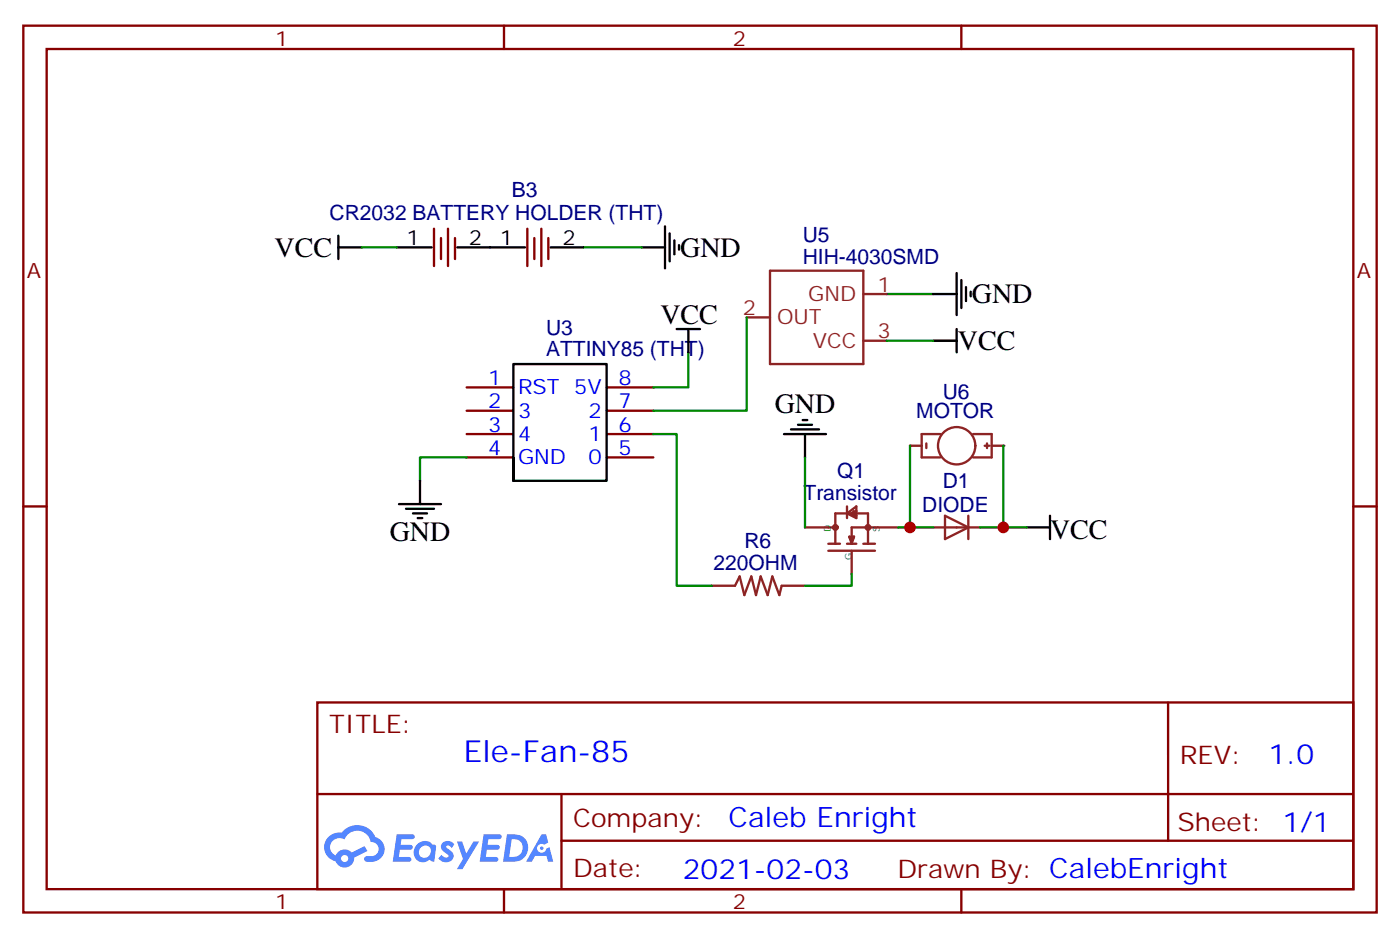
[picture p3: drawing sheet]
<svg xmlns="http://www.w3.org/2000/svg" width="212mm" height="142mm" viewBox="0 0 212 142" stroke-linecap="round" stroke-linejoin="round" font-family="sans-serif">
<g fill="none" stroke="#870000" stroke-width=".35">
<path d="M3.5 3.9h204.6v134h-204.6zM7.1 7.4h197.5v127h-197.5zM76.2 3.9v3.5M145.3 3.9v3.5M3.5 76.6h3.6M204.6 76.6h3.5M48 106.2h156.6v28.2h-156.6zM176.6 106.2v20.9M48 120h156.5M76.2 134.4v3.5M84.9 127.1h119.6M84.9 120v14.1"/>
<path d="M145.3 134.4v3.5"/>
</g>
<g fill="#5487ff">
<path d="M67 127.4a1.22 1.22 0 0 1 1.7 .2l-.4 .6-.3-.3-.3-.1-.2 .1v.2a1.74 1.74 0 0 1 1.1 1.3 1.22 1.22 0 0 1-.9 .9 1.22 1.22 0 0 1-1.2-.3l-.2-.2 .4-.6a.6 .6 0 0 0 .5 .5 .6 .6 0 0 0 .6-.3l-.1-.2a1.48 1.48 0 0 1-1-1.5z"/>
<path d="M60 126.1h1.5a1.22 1.22 0 0 1 1.2 .2 .37 .37 0 0 1-.4 .6h-1.6l-.1 .8h1.5a.37 .37 0 0 1 .3 .4 .37 .37 0 0 1-.4 .3h-1.5l-.2 1.1h.8a1.15 1.15 0 0 1 1.1 .2 .36 .36 0 0 1-.4 .6h-2.4z"/>
<path d="M73.1 126.1h1.5a1.23 1.23 0 0 1 1.2 .2 .37 .37 0 0 1-.3 .6h-1.7l-.1 .8h1.5a.37 .37 0 0 1 .4 .4 .37 .37 0 0 1-.4 .3h-1.6l-.2 1.1h.8a1.15 1.15 0 0 1 1.1 .2 .36 .36 0 0 1-.3 .6h-2.5z"/>
<path d="M81.9 126.1h.7l.3 1.3-.6 .3a.69 .69 0 0 0-1 .3 .69 .69 0 0 0 .4 .9 .69 .69 0 0 0 .9-.6l.5-.2 .5 2.2h-.7l-.3-.9h-1.7l-.5 .9h-.9z"/>
<path d="M69.1 127.2h.8l.6 1.8 1.1-1.8h.8l-2.5 4.2h-.8l.9-1.6z"/>
<path d="M76.7 126.1l-.6 4.2h1.3a2.1 2.1 0 0 0 2.4-1.6 2.1 2.1 0 0 0-1.3-2.5zM77.4 126.8a1.39 1.39 0 0 1 1.6 1.5 1.39 1.39 0 0 1-1.7 1.2h-.3z"/>
<path d="M63 127.7a1.48 1.48 0 0 0-.2 2 1.48 1.48 0 0 0 2 .4l.1-.2 .4 .3 .4 .1 .2-2.3-.1-.3h-.4a1.49 1.49 0 0 0-2.4 0zM63.6 128.1a.89 .89 0 0 1 1.4 0 .89 .89 0 0 1-.2 1.4 .89 .89 0 0 1-1.3-.1 .89 .89 0 0 1 .1-1.3z"/>
<path d="M49.7 126.5a2.18 2.18 0 0 0 1 3.7 1.44 1.44 0 0 0 1.7 .9 1.44 1.44 0 0 0 1.1-1.5l2.1-1-.5-.7-1.9 1a1.47 1.47 0 0 0-2.4 .4 1.39 1.39 0 0 1-.7-1.9 1.39 1.39 0 0 1 2-.5 2.08 2.08 0 0 1 2.1-1.3 2.08 2.08 0 0 1 1.9 1.7 1.07 1.07 0 0 1 1.2 1 1.07 1.07 0 0 1-1.1 1.1h-.6a.43 .43 0 0 0-.5 .4 .43 .43 0 0 0 .4 .5 2.06 2.06 0 0 0 2.1-.7 2.06 2.06 0 0 0 .3-2.2l-.7-.7-.5-.2a2.98 2.98 0 0 0-5-.6h-1.1zM51.6 129.8a.55 .55 0 0 1 1.1 0 .55 .55 0 0 1-1.1 0z"/>
<circle cx="81.9" cy="128.2" r=".26"/>
</g>
<path d="M54.7 37.4h5.3M88.2 37.4h8.8M104.1 53.3v5.3h-5.3M112.9 48v14.1h-14.1M134.1 44.4h7M134.1 51.5h7M70.6 69.1h-7.1v3.6" fill="none" stroke="#008700" stroke-width=".35"/>
<g fill="none" stroke="#8c2424" stroke-width=".35">
<path d="M112.9 48h3.5M116.4 40.9h14.1v14.1h-14.1zM130.5 51.5h3.6M130.5 44.4h3.6M121.7 79.7h4.6M128.1 77.6l1.4-1v1.7zM128.1 76.6v1.7M128.8 77.6l.7 .4M128.8 77.6l.3 .4M129.1 77.3l-.3 .3M129.5 77.3l-.7 .3M135.8 79.7h-7v2.1"/>
<path d="M137.6 67.4h1.7M140.1 67v.7M141.1 79.7h7.1M142.2 65.6h-2.9v3.5h2.9M142.9 78l3.5 1.7-3.5 1.8zM146.4 78v3.5M147.1 65.6h2.8v3.5h-2.8M148.9 67.4h.7M149.2 67v.7M149.9 67.4h1.8M107.6 88.5h3.5l.7-1.4 .7 2.9 1.1-2.9 .7 2.9 .7-2.9 1.1 2.9 .7-2.9 1 2.9 .4-1.5h3.5M125.2 82.2h1.8"/>
<path d="M125.2 83.3h7.1M126.3 82.2v-4.6h4.9v4.6M128.1 82.2h1.4M128.4 81.1l.4 1.1 .3-1.1M128.4 81.1h.7M128.4 81.1l.4 .7M128.8 83.3v3.5M129.1 81.1l-.3 .7M129.1 81.1l-.3 .4M130.5 82.2h1.8"/>
<circle cx="126.3" cy="79.7" r=".35"/>
<circle cx="131.2" cy="79.7" r=".35"/>
<circle cx="144.6" cy="67.4" r="2.82"/>
</g>
<path d="M65.6 34.6v5.6M66.7 36v3.2M67.7 34.6v5.6M68.8 36v3.2M70.6 58.6h7M91.7 58.6h7.1M70.6 62.1h7M70.6 65.6h7M70.6 69.1h7M91.7 62.1h7.1M91.7 65.6h7.1M91.7 69.1h7.1" fill="none" stroke="#870000" stroke-width=".35"/>
<g fill="none" stroke="#000" stroke-width=".35">
<path d="M51.2 37.4h3.5M51.2 35.6v3.6M60 37.4h5.3M69.1 37.4h5M97 37.4h3.5M100.5 34.2v6.4M101.2 35.3v4.2M102 36.3v2.2M102.7 37v.7M102.3 49.7h3.5M104.1 49.7v3.6M141.1 44.4h3.5"/>
<path d="M141.1 51.5h3.5M144.6 41.3v6.3M144.6 49.7v3.6M145.3 42.3v4.3M146 43.4v2.1M146.8 44.1v.7M60.3 76.2h6.4M61.4 76.9h4.2M62.4 77.6h2.2M63.1 78.3h.8M63.5 72.7v3.5M77.6 69.1v3.6h14.1v-17.7h-14.1v17.7"/>
</g>
<g fill="#8c2424">
<circle cx="151.7" cy="67.4" r=".18"/>
<circle cx="137.6" cy="67.4" r=".18"/>
</g>
<path d="M98.8 65.6h3.5v22.9h5.3M121.7 69.1v10.6M135.8 79.7h1.8M137.6 67.4v12.3h3.5M151.7 67.4v12.3h-3.5M151.7 79.7h3.5M128.8 86.8v1.7h-7.1" fill="none" stroke="#008700" stroke-width=".35"/>
<path d="M74.1 37.4h5.3M83.3 37.4h4.9M118.5 65.6h6.4M119.6 64.9h4.2M120.6 64.2h2.2M121.4 63.5h.7M121.7 65.6v3.5M155.2 79.7h3.5M158.7 78v3.5" fill="none" stroke="#000" stroke-width=".35"/>
<path d="M79.7 34.6v5.6M80.8 36v3.2M81.8 34.6v5.6M82.9 36v3.2" fill="none" stroke="#870000" stroke-width=".35"/>
<g fill="#c00">
<circle cx="151.7" cy="79.7" r=".88"/>
<circle cx="137.6" cy="79.7" r=".88"/>
</g>
<text font-size="4.6" fill="#00f" x="70.1" y="115.2">Ele-Fan-85</text>
<g font-size="4.2">
<text x="41.5" y="38.8">VCC</text>
<text x="102.8" y="38.8">GND</text>
<text x="146.9" y="45.9">GND</text>
<text x="99.8" y="49">VCC</text>
<text x="144.8" y="52.9">VCC</text>
<text x="117.1" y="62.4">GND</text>
<text x="58.9" y="81.8">GND</text>
<text x="158.7" y="81.5">VCC</text>
</g>
<g font-size="4.2" fill="#00f">
<text x="191.8" y="115.4">1.0</text>
<text x="110.2" y="125">Caleb Enright</text>
<text x="103.2" y="132.8">2021-02-03</text>
</g>
<g font-size="3.9" fill="#800">
<text x="49.7" y="110.8">TITLE:</text>
<text x="178.4" y="115.4">REV:</text>
<text x="86.6" y="125">Company:</text>
<text x="178" y="125.6">Sheet: 1/1</text>
<text x="86.6" y="132.6">Date:</text>
<text x="135.7" y="132.7">Drawn By: CalebEnright</text>
</g>
<g font-size="3.2" fill="#800">
<text x="41.6" y="6.9">1</text>
<text x="110.8" y="6.9">2</text>
<text x="4.1" y="42">A</text>
<text x="205.1" y="42">A</text>
<text x="41.6" y="137.4">1</text>
<text x="110.8" y="137.4">2</text>
</g>
<g font-size="3.2" fill="#000080">
<text x="77.4" y="29.7">B3</text>
<text x="49.8" y="33.2">CR2032 BATTERY HOLDER (THT)</text>
<text x="121.4" y="39.9">HIH-4030SMD</text>
<text x="121.4" y="36.7">U5</text>
<text x="82.6" y="53.8">ATTINY85 (THT)</text>
<text x="82.6" y="50.7">U3</text>
<text x="138.5" y="63.2">MOTOR</text>
<text x="142.5" y="60.3">U6</text>
<text x="121.5" y="75.6">Transistor</text>
<text x="126.6" y="72.3">Q1</text>
<text x="139.4" y="77.3">DIODE</text>
<text x="142.5" y="73.7">D1</text>
<text x="112.5" y="82.9">R6</text>
<text x="107.9" y="86.2">220OHM</text>
</g>
<g font-size="3.2">
<text x="61.5" y="37">1</text>
<text x="70.9" y="37">2</text>
<text x="75.6" y="37">1</text>
<text x="85" y="37">2</text>
</g>
<g font-size="3.2" fill="#8d2323">
<text x="112.3" y="47.6">2</text>
<text x="122.2" y="45.5">GND</text>
<text x="132.6" y="44.1">1</text>
<text x="117.5" y="49">OUT</text>
<text x="122.9" y="52.6">VCC</text>
<text x="132.6" y="51.2">3</text>
</g>
<g font-size="3.2" fill="#00f">
<text x="73.8" y="58.2">1</text>
<text x="78.3" y="59.6">RST 5V</text>
<text x="93.5" y="58.2">8</text>
<text x="73.8" y="61.7">2</text>
<text x="73.8" y="65.3">3</text>
<text x="78.3" y="63.1">3</text>
<text x="89" y="63.1">2</text>
<text x="93.5" y="61.7">7</text>
<text x="93.5" y="65.3">6</text>
<text x="73.8" y="68.8">4</text>
<text x="78.3" y="66.7">4</text>
<text x="78.3" y="70.2">GND</text>
<text x="89" y="66.7">1</text>
<text x="89" y="70.2">0</text>
<text x="93.5" y="68.8">5</text>
</g>
<g font-size="1.4" fill="#238d23">
<text x="125.6" y="80.4" transform="rotate(-90 125.6 80.4)">D</text>
<text x="133" y="80.4" transform="rotate(-90 133 80.4)">S</text>
<text x="128.8" y="84.7" transform="rotate(-90 128.8 84.7)">G</text>
</g>
</svg>
